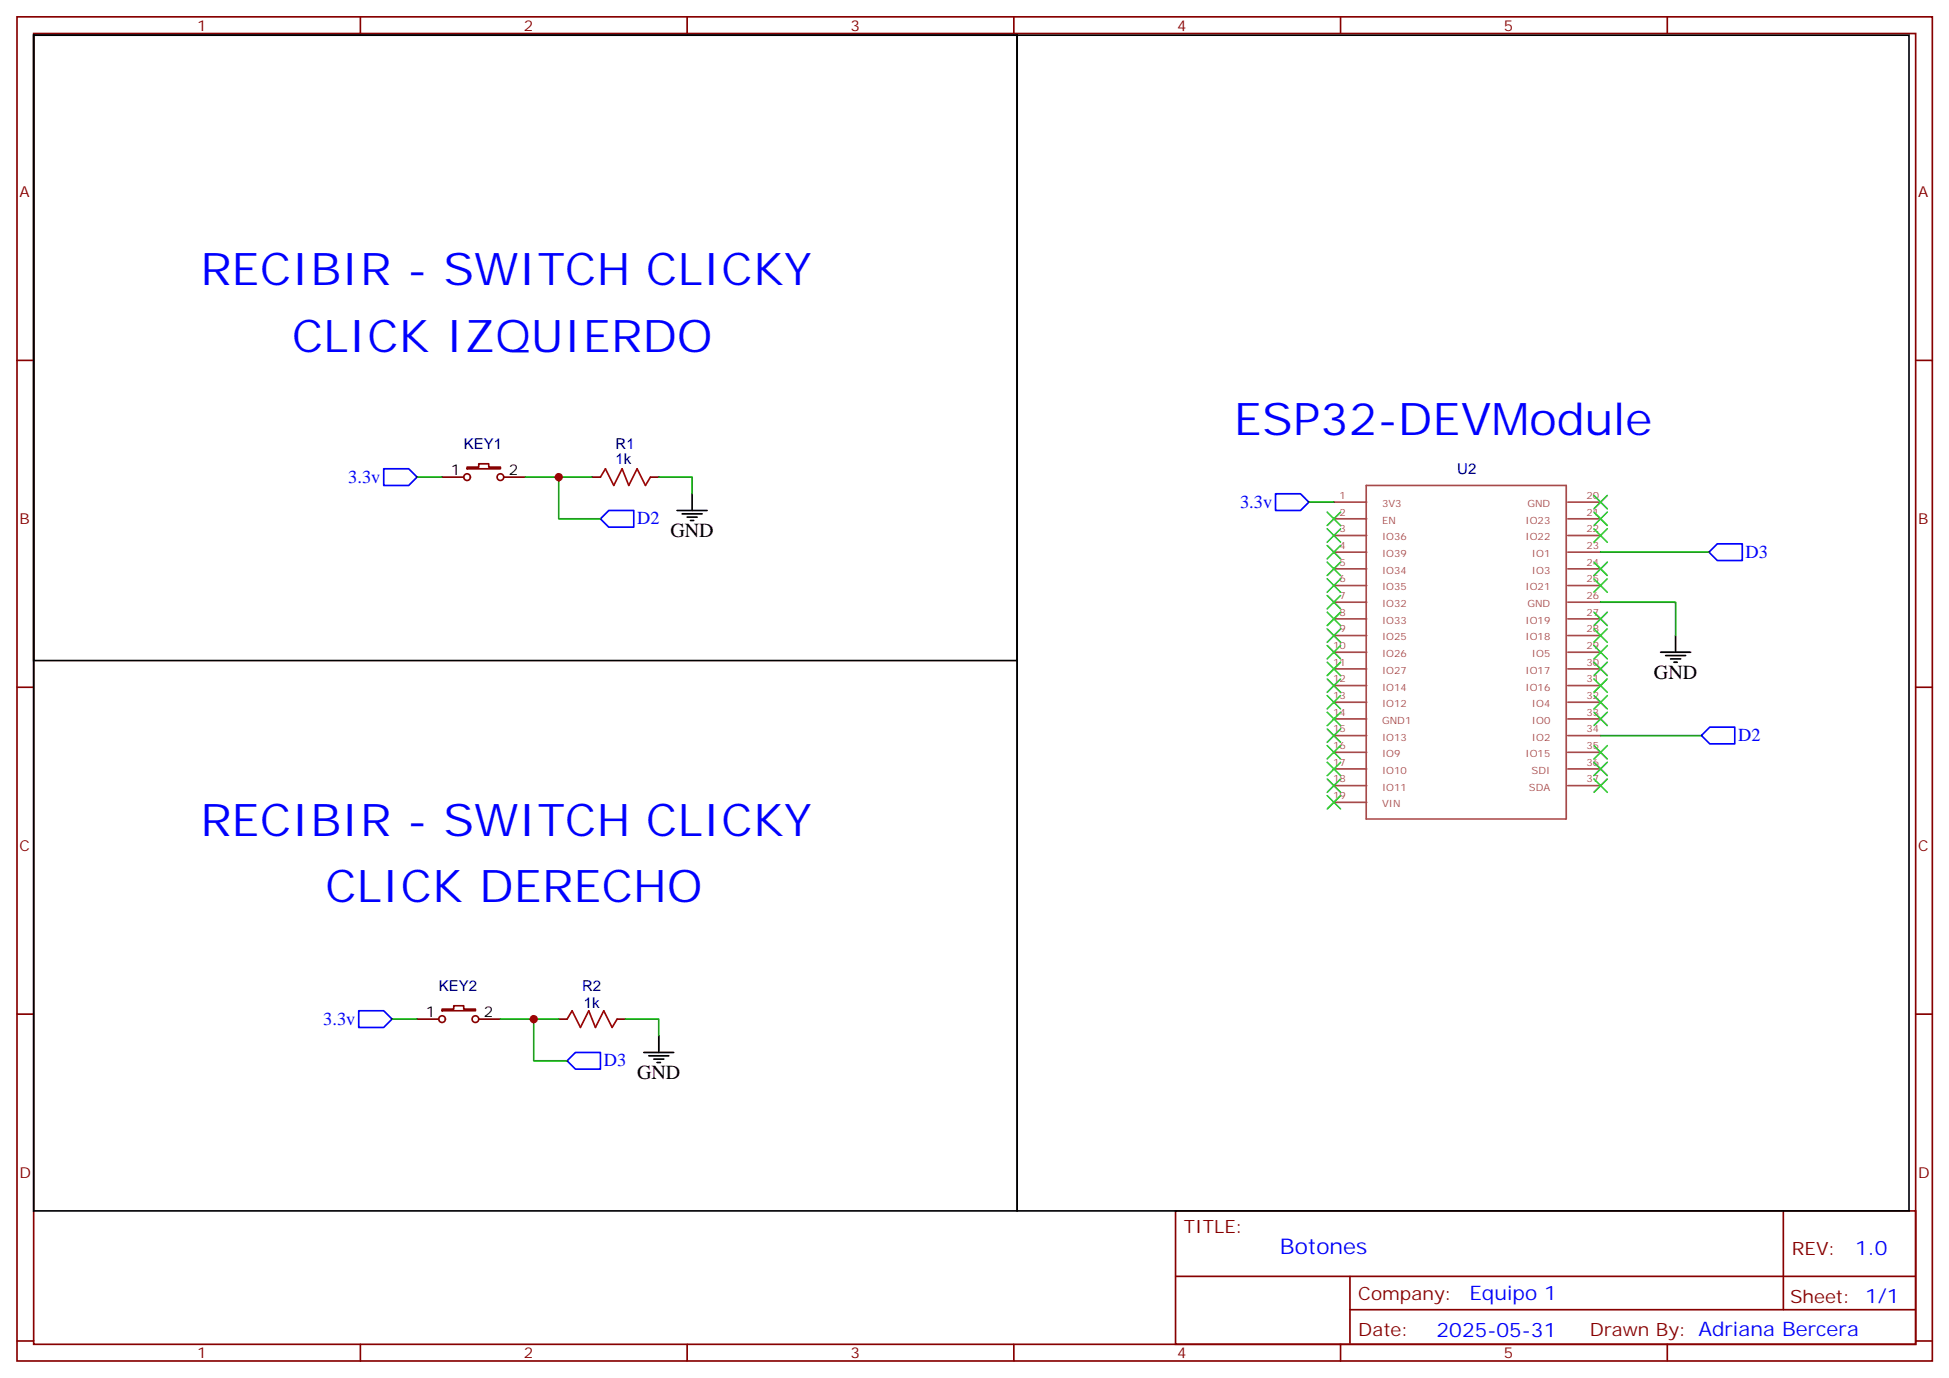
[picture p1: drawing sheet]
<svg xmlns="http://www.w3.org/2000/svg" width="412mm" height="292mm" viewBox="0 0 412 292" stroke-linecap="round" stroke-linejoin="round" font-family="sans-serif">
<g fill="none" stroke="#870000" stroke-width=".35">
<path d="M3.6 3.6h405.3v284.3h-405.3zM7.1 7.1h398.3v277.3h-398.3zM76.3 3.6v3.5M145.4 3.6v3.5M214.6 3.6v3.5M283.7 3.6v3.5M352.8 3.6v3.5M3.6 76.2h3.5M405.4 76.2h3.5M98.8 98.8h2.5v-.7h2.1v.7h2.5v.4h-7.1zM93.6 100.9h4.5M106.6 100.9h4.6"/>
<path d="M125.3 100.9h1.8M137.7 100.9h1.7M3.6 145.4h3.5M405.4 145.4h3.5M3.6 214.5h3.5M88.3 215.6h4.6M93.6 213.5h2.4v-.7h2.1v.7h2.5v.3h-7zM101.3 215.6h4.6M118.3 215.6h1.7M130.6 215.6h1.8M405.4 214.5h3.5M248.8 256.2h156.6v28.2h-156.6z"/>
<path d="M377.4 256.2v20.9M248.8 270h156.5M285.7 277.1h119.6M285.7 270v14.1M3.6 283.7h3.5M76.3 284.4v3.5M145.4 284.4v3.5M214.6 284.4v3.5M283.7 284.4v3.5M352.8 284.4v3.5M405.4 283.7h3.5"/>
<circle cx="98.8" cy="100.9" r=".71"/>
<circle cx="105.9" cy="100.9" r=".71"/>
<circle cx="93.6" cy="215.6" r=".71"/>
<circle cx="100.6" cy="215.6" r=".71"/>
</g>
<g fill="none" stroke="#a64a4a" stroke-width=".35">
<path d="M282.3 106.2h6.9M282.3 109.7h6.9M282.3 113.3h6.9M282.3 116.8h6.9M289.1 102.7h42.4v70.5h-42.4zM331.8 106.2h6.9M331.8 109.7h6.9M331.8 113.3h6.9M331.8 116.8h6.9M282.3 127.4h6.9M282.3 138h6.9M282.3 134.4h6.9"/>
<path d="M282.3 130.9h6.9M282.3 123.9h6.9M282.3 120.3h6.9M331.8 127.4h6.9M331.8 138h6.9M331.8 134.4h6.9M331.8 130.9h6.9M331.8 123.9h6.9M331.8 120.3h6.9M282.3 152.1h6.9M282.3 155.6h6.9M282.3 148.6h6.9"/>
<path d="M282.3 145h6.9M282.3 159.1h6.9M282.3 141.5h6.9M331.8 152.1h6.9M331.8 155.6h6.9M331.8 148.6h6.9M331.8 145h6.9M331.8 159.1h6.9M331.8 141.5h6.9M282.3 166.2h6.9M282.3 169.7h6.9M282.3 162.7h6.9"/>
<path d="M331.8 166.2h6.9M331.8 162.7h6.9"/>
</g>
<path d="M127.1 100.9l1-1.7 1.8 3.5 1.8-3.5 1.4 3.5 1.7-3.5 1.8 3.5 1.1-1.8M120 215.6l1.1-1.8 1.7 3.5 1.8-3.5 1.4 3.5 1.8-3.5 1.7 3.5 1.1-1.7" fill="none" stroke="#a10000" stroke-width=".35"/>
<path d="M81.2 99.2h5.3l1.8 1.7-1.8 1.8h-5.3zM128.8 108h5.3v3.5h-5.3l-1.7-1.8zM269.9 104.5h5.3l1.8 1.7-1.8 1.8h-5.3zM361.7 116.8l1.7-1.8h5.3v3.6h-5.3zM360.1 155.6l1.7-1.8h5.3v3.5h-5.3zM75.9 213.8h5.3l1.8 1.8-1.8 1.7h-5.3zM120 224.4l1.8-1.8h5.3v3.6h-5.3z" fill="none" stroke="#00f" stroke-width=".35"/>
<path d="M88.3 100.9h5.3M111.2 100.9h14.1M118.3 100.9v8.8h8.8M139.4 100.9h7.1v3.6M277 106.2h5.3M338.7 116.8h23M338.7 127.4h15.9v7M338.7 155.6h21.2M83 215.6h5.3M105.9 215.6h12.4M113 215.6v8.8h7M132.4 215.6h7v3.5" fill="none" stroke="#008700" stroke-width=".35"/>
<g fill="none" stroke="#000" stroke-width=".35">
<path d="M7.1 7.4h208.2v248.8h-208.2zM7.1 7.4h208.2v132.3h-208.2zM215.3 7.4h188.7v248.8h-188.7zM143.3 108h6.3M144.4 108.7h4.2M145.4 109.4h2.1M146.1 110.1h.7M146.5 104.5v3.5M351.4 138h6.4M352.5 138.7h4.2M353.6 139.4h2.1M354.6 134.4v3.6"/>
<path d="M354.3 140.1h.7M139.4 219.1v3.5M136.2 222.6h6.4M137.3 223.3h4.2M138.4 224h2.1M139.1 224.8h.7"/>
</g>
<g fill="none" stroke="#3c3" stroke-width=".35">
<path d="M280.9 115.4l2.8 2.8M280.9 118.9l2.8 2.8M280.9 111.9l2.8 2.8M280.9 108.3l2.8 2.9M283.7 115.4l-2.8 2.8M283.7 118.9l-2.8 2.8M283.7 111.9l-2.8 2.8M283.7 108.3l-2.8 2.9M337.3 118.9l2.8 2.8M337.3 108.3l2.8 2.9M337.3 104.8l2.8 2.8M337.3 111.9l2.8 2.8"/>
<path d="M340.1 104.8l-2.8 2.8M340.1 118.9l-2.8 2.8M340.1 108.3l-2.8 2.9M340.1 111.9l-2.8 2.8M280.9 122.4l2.8 2.9M280.9 126l2.8 2.8M280.9 129.5l2.8 2.8M280.9 133l2.8 2.9M280.9 136.6l2.8 2.8M283.7 122.4l-2.8 2.9M283.7 126l-2.8 2.8M283.7 129.5l-2.8 2.8"/>
<path d="M283.7 133l-2.8 2.9M283.7 136.6l-2.8 2.8M337.3 136.6l2.8 2.8M337.3 133l2.8 2.9M337.3 129.5l2.8 2.8M337.3 122.4l2.8 2.9M340.1 136.6l-2.8 2.8M340.1 133l-2.8 2.9M340.1 129.5l-2.8 2.8M340.1 122.4l-2.8 2.9M280.9 140.1l2.8 2.8M280.9 143.6l2.8 2.8"/>
<path d="M280.9 147.1l2.8 2.9M280.9 150.7l2.8 2.8M280.9 154.2l2.8 2.8M280.9 157.7l2.8 2.8M283.7 140.1l-2.8 2.8M283.7 143.6l-2.8 2.8M283.7 147.1l-2.8 2.9M283.7 150.7l-2.8 2.8M283.7 154.2l-2.8 2.8M283.7 157.7l-2.8 2.8M337.3 157.7l2.8 2.8M337.3 150.7l2.8 2.8"/>
<path d="M337.3 147.1l2.8 2.9M337.3 143.6l2.8 2.8M337.3 140.1l2.8 2.8M340.1 157.7l-2.8 2.8M340.1 150.7l-2.8 2.8M340.1 147.1l-2.8 2.9M340.1 143.6l-2.8 2.8M340.1 140.1l-2.8 2.8M280.9 161.3l2.8 2.8M280.9 164.8l2.8 2.8M280.9 168.3l2.8 2.8M283.7 161.3l-2.8 2.8"/>
<path d="M283.7 164.8l-2.8 2.8M283.7 168.3l-2.8 2.8M337.3 164.8l2.8 2.8M337.3 161.3l2.8 2.8M340.1 164.8l-2.8 2.8M340.1 161.3l-2.8 2.8"/>
</g>
<g fill="#c00">
<circle cx="118.3" cy="100.9" r=".88"/>
<circle cx="113" cy="215.6" r=".88"/>
</g>
<g font-size="9.5" fill="#00f">
<text x="42.4" y="60.4">RECIBIR - SWITCH CLICKY</text>
<text x="61.8" y="74.5">CLICK IZQUIERDO</text>
<text x="261.1" y="92.1">ESP32-DEVModule</text>
<text x="42.4" y="176.8">RECIBIR - SWITCH CLICKY</text>
<text x="68.9" y="190.9">CLICK DERECHO</text>
</g>
<text font-size="4.6" fill="#00f" x="270.9" y="265.2">Botones</text>
<g font-size="4.2">
<text x="141.9" y="113.6">GND</text>
<text x="350" y="143.6">GND</text>
<text x="134.8" y="228.3">GND</text>
</g>
<g font-size="4.2" fill="#00f">
<text x="392.6" y="265.4">1.0</text>
<text x="311" y="275">Equipo 1</text>
<text x="304" y="282.8">2025-05-31</text>
</g>
<g font-size="3.9" fill="#00f">
<text x="73.7" y="102.2">3.3v</text>
<text x="262.4" y="107.4">3.3v</text>
<text x="134.8" y="110.9">D2</text>
<text x="369.4" y="118.1">D3</text>
<text x="367.8" y="156.8">D2</text>
<text x="68.4" y="216.9">3.3v</text>
<text x="127.8" y="225.6">D3</text>
</g>
<g font-size="3.9" fill="#800">
<text x="250.5" y="260.7">TITLE:</text>
<text x="379.2" y="265.4">REV:</text>
<text x="287.5" y="274.9">Company:</text>
<text x="378.8" y="275.6">Sheet: 1/1</text>
<text x="287.5" y="282.6">Date:</text>
<text x="336.5" y="282.7">Draw</text>
<text x="346.6" y="282.7">n By: Adriana Bercera</text>
</g>
<g font-size="3.2" fill="#800">
<text x="41.7" y="6.6">1</text>
<text x="110.8" y="6.6">2</text>
<text x="180" y="6.6">3</text>
<text x="249.1" y="6.6">4</text>
<text x="318.3" y="6.6">5</text>
<text x="4.1" y="41.7">A</text>
<text x="405.9" y="41.7">A</text>
<text x="4.1" y="110.8">B</text>
<text x="405.9" y="110.8">B</text>
<text x="4.1" y="180">C</text>
<text x="405.9" y="180">C</text>
<text x="4.1" y="249.1">D</text>
<text x="405.9" y="249.1">D</text>
<text x="41.7" y="287.4">1</text>
<text x="110.8" y="287.4">2</text>
<text x="180" y="287.4">3</text>
<text x="249.1" y="287.4">4</text>
<text x="318.3" y="287.4">5</text>
</g>
<g font-size="3.2" fill="#000080">
<text x="98.2" y="95">KEY1</text>
<text x="130.3" y="94.9">R1</text>
<text x="130.3" y="98.1">1k</text>
<text x="308.4" y="100.3">U2</text>
<text x="92.9" y="209.7">KEY2</text>
<text x="123.2" y="209.6">R2</text>
<text x="123.6" y="213.2">1k</text>
</g>
<g font-size="3.2">
<text x="95.4" y="100.6">1</text>
<text x="107.7" y="100.6">2</text>
<text x="90.1" y="215.2">1</text>
<text x="102.4" y="215.2">2</text>
</g>
<g font-size="2.1" fill="#a54b4b">
<text x="283.5" y="105.5">1</text>
<text x="292.5" y="107.3">3V3</text>
<text x="323.2" y="107.3">GND</text>
<text x="335.7" y="105.5">20</text>
<text x="283.5" y="109.1">2</text>
<text x="283.5" y="112.6">3</text>
<text x="292.5" y="110.8">EN</text>
<text x="322.9" y="110.8">IO23</text>
<text x="335.7" y="112.6">22</text>
<text x="335.7" y="109.1">21</text>
<text x="283.5" y="119.6">5</text>
<text x="283.5" y="116.1">4</text>
<text x="292.5" y="117.8">IO39</text>
<text x="292.5" y="114.3">IO36</text>
<text x="322.9" y="114.3">IO22</text>
<text x="324.2" y="117.8">IO1</text>
<text x="335.7" y="119.6">24</text>
<text x="335.7" y="116.1">23</text>
<text x="283.5" y="123.2">6</text>
<text x="292.5" y="121.4">IO34</text>
<text x="292.5" y="124.9">IO35</text>
<text x="322.9" y="124.9">IO21</text>
<text x="324.2" y="121.4">IO3</text>
<text x="335.7" y="123.2">25</text>
<text x="283.5" y="126.7">7</text>
<text x="283.5" y="130.2">8</text>
<text x="292.5" y="128.4">IO32</text>
<text x="292.5" y="132">IO33</text>
<text x="322.9" y="132">IO19</text>
<text x="323.2" y="128.4">GND</text>
<text x="335.7" y="126.7">26</text>
<text x="335.7" y="130.2">27</text>
<text x="282.2" y="137.3">10</text>
<text x="283.5" y="133.7">9</text>
<text x="292.5" y="135.5">IO25</text>
<text x="322.9" y="135.5">IO18</text>
<text x="335.7" y="137.3">29</text>
<text x="335.7" y="133.7">28</text>
<text x="282.2" y="140.8">11</text>
<text x="292.5" y="139">IO26</text>
<text x="292.5" y="142.5">IO27</text>
<text x="322.9" y="142.5">IO17</text>
<text x="324.2" y="139">IO5</text>
<text x="335.7" y="140.8">30</text>
<text x="282.2" y="147.9">13</text>
<text x="282.2" y="144.3">12</text>
<text x="292.5" y="149.6">IO12</text>
<text x="292.5" y="146.1">IO14</text>
<text x="322.9" y="146.1">IO16</text>
<text x="324.2" y="149.6">IO4</text>
<text x="335.7" y="147.9">32</text>
<text x="335.7" y="144.3">31</text>
<text x="282.2" y="151.4">14</text>
<text x="282.2" y="154.9">15</text>
<text x="292.5" y="153.1">GND1</text>
<text x="324.2" y="153.1">IO0</text>
<text x="335.7" y="151.4">33</text>
<text x="335.7" y="154.9">34</text>
<text x="282.2" y="158.4">16</text>
<text x="282.2" y="162">17</text>
<text x="292.5" y="156.7">IO13</text>
<text x="292.5" y="160.2">IO9</text>
<text x="322.9" y="160.2">IO15</text>
<text x="324.2" y="156.7">IO2</text>
<text x="335.7" y="158.4">35</text>
<text x="335.7" y="162">36</text>
<text x="282.2" y="165.5">18</text>
<text x="292.5" y="167.2">IO11</text>
<text x="292.5" y="163.7">IO10</text>
<text x="323.6" y="167.2">SDA</text>
<text x="324.1" y="163.7">SDI</text>
<text x="335.7" y="165.5">37</text>
<text x="282.2" y="169">19</text>
<text x="292.5" y="170.8">VIN</text>
</g>
</svg>
